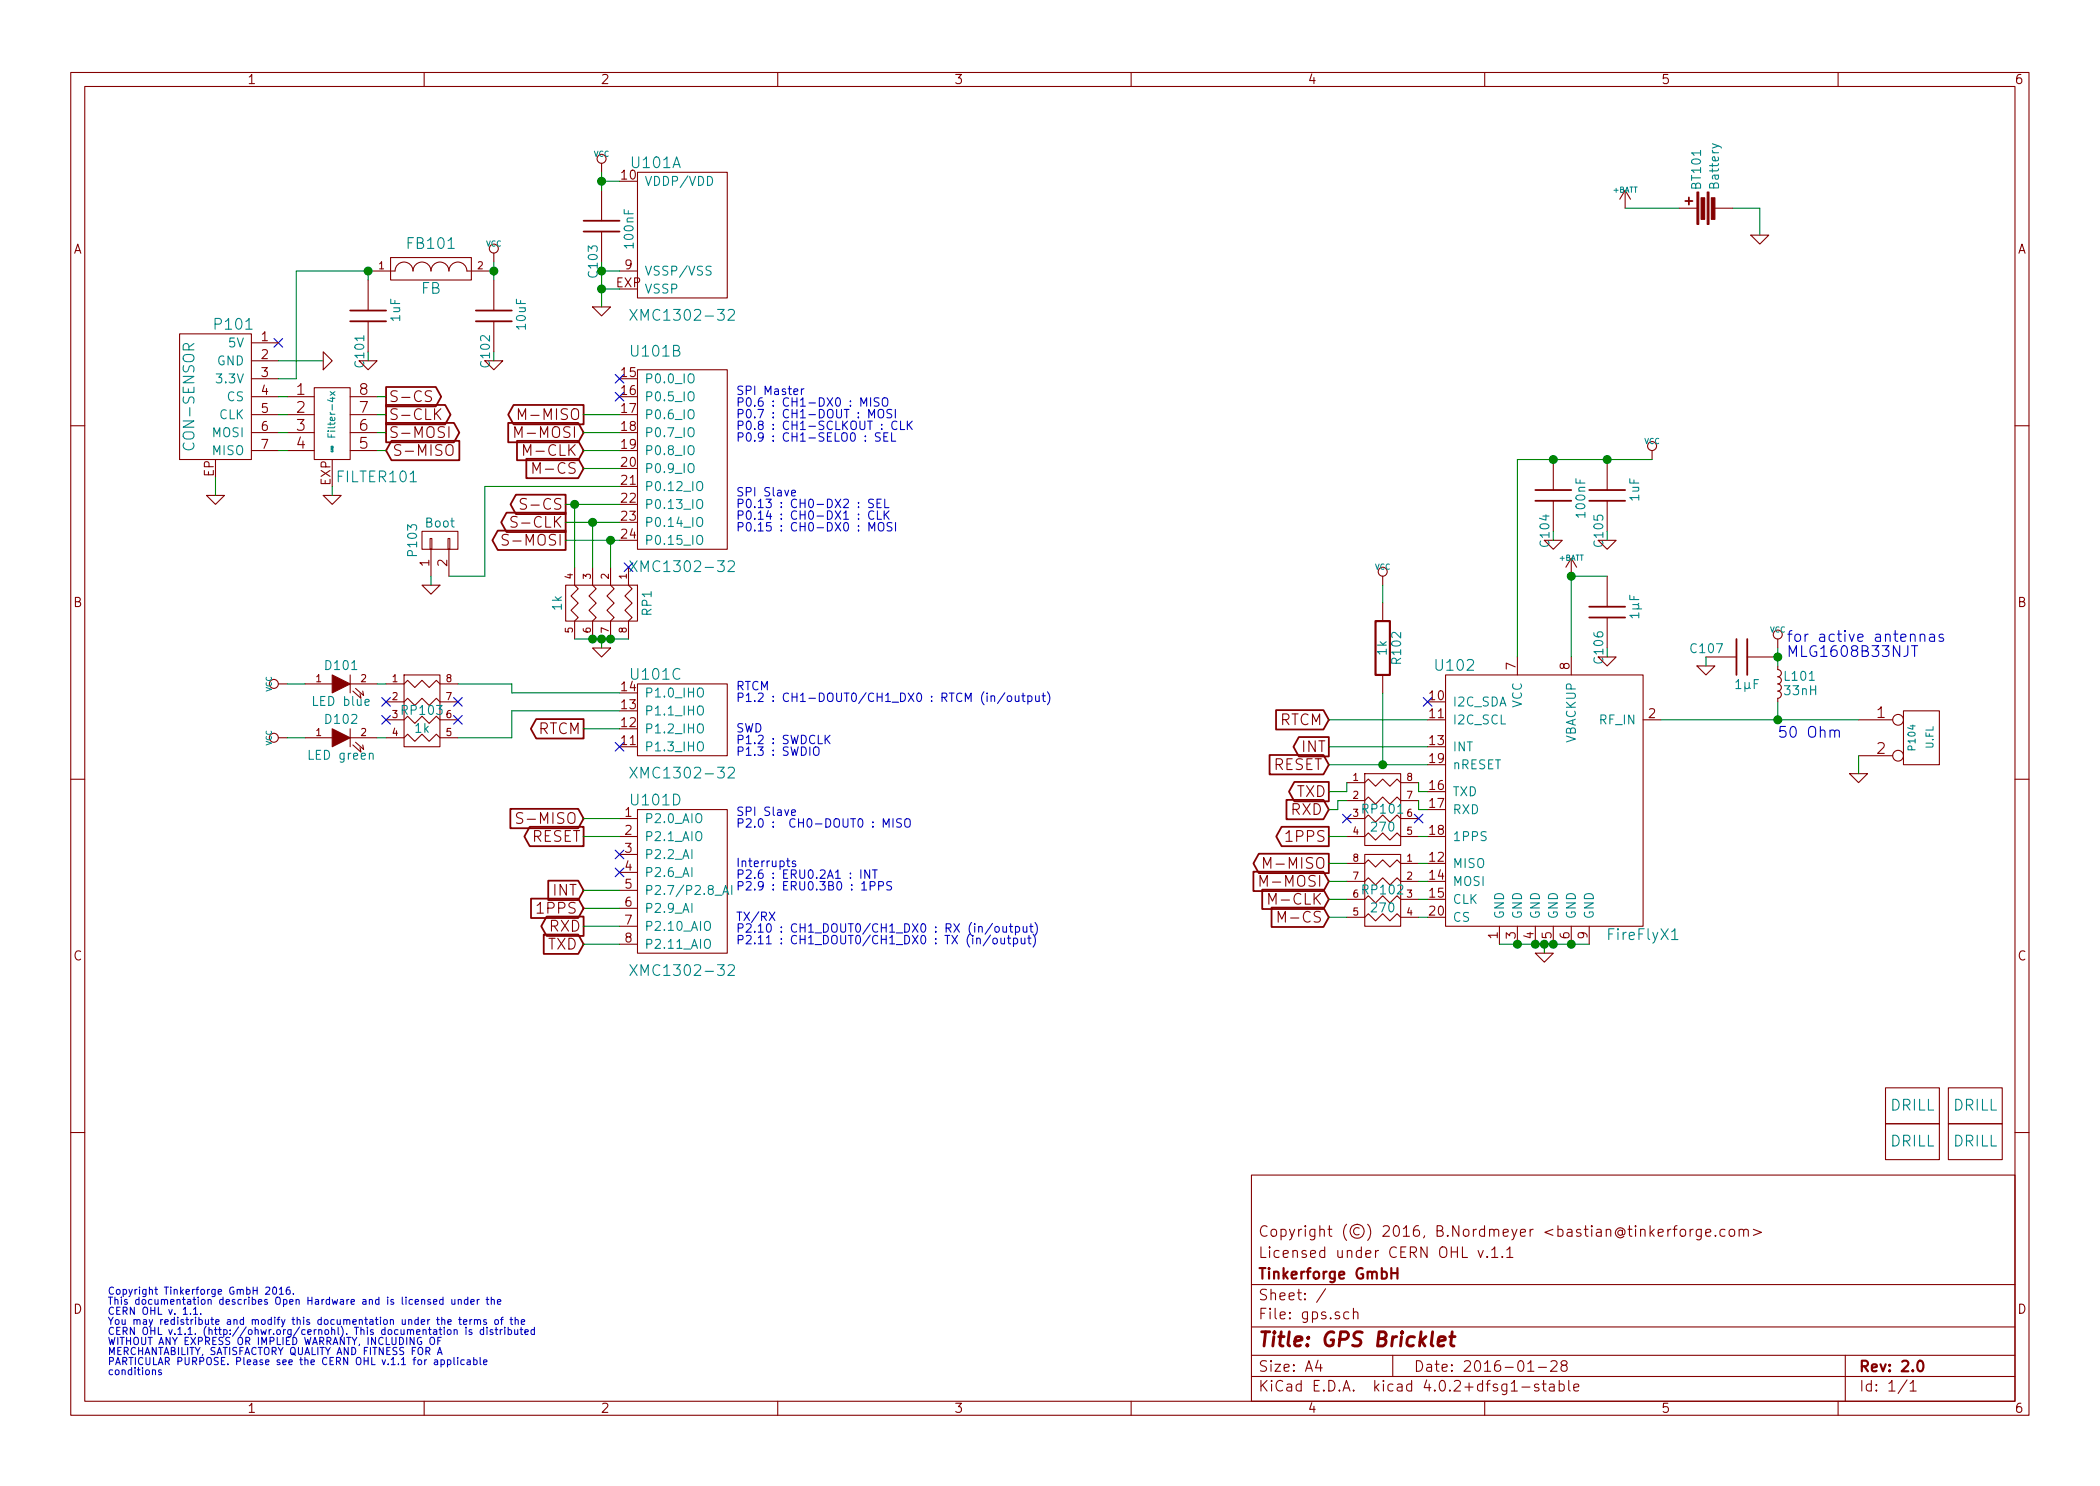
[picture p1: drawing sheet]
EESchema Schematic File Version 2
LIBS:tinkerforge
LIBS:power
LIBS:device
LIBS:transistors
LIBS:conn
LIBS:linear
LIBS:regul
LIBS:74xx
LIBS:cmos4000
LIBS:adc-dac
LIBS:memory
LIBS:xilinx
LIBS:microcontrollers
LIBS:dsp
LIBS:microchip
LIBS:analog_switches
LIBS:motorola
LIBS:texas
LIBS:intel
LIBS:audio
LIBS:interface
LIBS:digital-audio
LIBS:philips
LIBS:display
LIBS:cypress
LIBS:siliconi
LIBS:opto
LIBS:atmel
LIBS:contrib
LIBS:valves
LIBS:gps-cache
EELAYER 25 0
EELAYER END
$Descr A4 11693 8268
encoding utf-8
Sheet 1 1
Title "GPS Bricklet"
Date "2016-01-28"
Rev "2.0"
Comp "Tinkerforge GmbH"
Comment1 "Licensed under CERN OHL v.1.1"
Comment2 "Copyright (©) 2016, B.Nordmeyer <bastian@tinkerforge.com>"
Comment3 ""
Comment4 ""
$EndDescr
$Comp
L GND #PWR01
U 1 1
P 10350 4300
F 0 "#PWR01" H 10350 4300 30  0001 C CNN
F 1 "GND" H 10350 4230 30  0001 C CNN
F 2 "" H 10350 4300 60  0001 C CNN
F 3 "" H 10350 4300 60  0001 C CNN
	1    10350 4300
	1    0    0    -1  
$EndComp
$Comp
L CONN_2 P104
U 1 1
P 10700 4100
F 0 "P104" V 10650 4100 40  0000 C CNN
F 1 "U.FL" V 10750 4100 40  0000 C CNN
F 2 "kicad-libraries:U.FL-CON" H 10700 4100 60  0001 C CNN
F 3 "" H 10700 4100 60  0001 C CNN
	1    10700 4100
	1    0    0    -1  
$EndComp
$Comp
L GND #PWR02
U 1 1
P 9800 1300
F 0 "#PWR02" H 9800 1300 30  0001 C CNN
F 1 "GND" H 9800 1230 30  0001 C CNN
F 2 "" H 9800 1300 60  0001 C CNN
F 3 "" H 9800 1300 60  0001 C CNN
	1    9800 1300
	1    0    0    -1  
$EndComp
$Comp
L +BATT #PWR03
U 1 1
P 9050 1150
F 0 "#PWR03" H 9050 1100 20  0001 C CNN
F 1 "+BATT" H 9050 1250 30  0000 C CNN
F 2 "" H 9050 1150 60  0001 C CNN
F 3 "" H 9050 1150 60  0001 C CNN
	1    9050 1150
	1    0    0    -1  
$EndComp
$Comp
L C C104
U 1 1
P 8650 2750
F 0 "C104" V 8700 2850 50  0000 L CNN
F 1 "100nF" V 8500 2650 50  0000 L CNN
F 2 "kicad-libraries:C0603E" H 8650 2750 60  0001 C CNN
F 3 "" H 8650 2750 60  0001 C CNN
	1    8650 2750
	-1   0    0    1   
$EndComp
$Comp
L VCC #PWR04
U 1 1
P 9200 2550
F 0 "#PWR04" H 9200 2650 30  0001 C CNN
F 1 "VCC" H 9200 2650 30  0000 C CNN
F 2 "" H 9200 2550 60  0001 C CNN
F 3 "" H 9200 2550 60  0001 C CNN
	1    9200 2550
	1    0    0    -1  
$EndComp
Text Notes 600  7650 0    40   ~ 0
Copyright Tinkerforge GmbH 2016.\nThis documentation describes Open Hardware and is licensed under the\nCERN OHL v. 1.1.\nYou may redistribute and modify this documentation under the terms of the\nCERN OHL v.1.1. (http://ohwr.org/cernohl). This documentation is distributed\nWITHOUT ANY EXPRESS OR IMPLIED WARRANTY, INCLUDING OF\nMERCHANTABILITY, SATISFACTORY QUALITY AND FITNESS FOR A\nPARTICULAR PURPOSE. Please see the CERN OHL v.1.1 for applicable\nconditions\n
NoConn ~ 1550 1900
$Comp
L DRILL U103
U 1 1
P 10650 6150
F 0 "U103" H 10700 6200 60  0001 C CNN
F 1 "DRILL" H 10650 6150 60  0000 C CNN
F 2 "kicad-libraries:DRILL_NP" H 10650 6150 60  0001 C CNN
F 3 "" H 10650 6150 60  0001 C CNN
	1    10650 6150
	1    0    0    -1  
$EndComp
$Comp
L DRILL U104
U 1 1
P 10650 6350
F 0 "U104" H 10700 6400 60  0001 C CNN
F 1 "DRILL" H 10650 6350 60  0000 C CNN
F 2 "kicad-libraries:DRILL_NP" H 10650 6350 60  0001 C CNN
F 3 "" H 10650 6350 60  0001 C CNN
	1    10650 6350
	1    0    0    -1  
$EndComp
$Comp
L DRILL U106
U 1 1
P 11000 6350
F 0 "U106" H 11050 6400 60  0001 C CNN
F 1 "DRILL" H 11000 6350 60  0000 C CNN
F 2 "kicad-libraries:DRILL_NP" H 11000 6350 60  0001 C CNN
F 3 "" H 11000 6350 60  0001 C CNN
	1    11000 6350
	1    0    0    -1  
$EndComp
$Comp
L DRILL U105
U 1 1
P 11000 6150
F 0 "U105" H 11050 6200 60  0001 C CNN
F 1 "DRILL" H 11000 6150 60  0000 C CNN
F 2 "kicad-libraries:DRILL_NP" H 11000 6150 60  0001 C CNN
F 3 "" H 11000 6150 60  0001 C CNN
	1    11000 6150
	1    0    0    -1  
$EndComp
$Comp
L GND #PWR05
U 1 1
P 1800 2000
F 0 "#PWR05" H 1800 2000 30  0001 C CNN
F 1 "GND" H 1800 1930 30  0001 C CNN
F 2 "" H 1800 2000 60  0001 C CNN
F 3 "" H 1800 2000 60  0001 C CNN
	1    1800 2000
	0    -1   -1   0   
$EndComp
$Comp
L CON-SENSOR2 P101
U 1 1
P 1200 2200
F 0 "P101" H 1100 2600 60  0000 C CNN
F 1 "CON-SENSOR" V 1350 2200 60  0000 C CNN
F 2 "kicad-libraries:CON-SENSOR2" H 1200 2200 60  0001 C CNN
F 3 "" H 1200 2200 60  0001 C CNN
	1    1200 2200
	-1   0    0    -1  
$EndComp
$Comp
L FireFlyX1 U102
U 1 1
P 8600 4450
F 0 "U102" H 8100 5200 60  0000 C CNN
F 1 "FireFlyX1" H 9150 3700 60  0000 C CNN
F 2 "kicad-libraries:FireFlyX1" H 8600 4900 60  0001 C CNN
F 3 "" H 8600 4900 60  0000 C CNN
	1    8600 4450
	1    0    0    -1  
$EndComp
$Comp
L GND #PWR06
U 1 1
P 8600 5300
F 0 "#PWR06" H 8600 5300 30  0001 C CNN
F 1 "GND" H 8600 5230 30  0001 C CNN
F 2 "" H 8600 5300 60  0001 C CNN
F 3 "" H 8600 5300 60  0001 C CNN
	1    8600 5300
	1    0    0    -1  
$EndComp
$Comp
L +BATT #PWR07
U 1 1
P 8750 3200
F 0 "#PWR07" H 8750 3150 20  0001 C CNN
F 1 "+BATT" H 8750 3300 30  0000 C CNN
F 2 "" H 8750 3200 60  0001 C CNN
F 3 "" H 8750 3200 60  0001 C CNN
	1    8750 3200
	1    0    0    -1  
$EndComp
$Comp
L C C106
U 1 1
P 8950 3400
F 0 "C106" V 9000 3500 50  0000 L CNN
F 1 "1µF" V 8800 3300 50  0000 L CNN
F 2 "kicad-libraries:C0603E" H 8950 3400 60  0001 C CNN
F 3 "" H 8950 3400 60  0001 C CNN
	1    8950 3400
	-1   0    0    1   
$EndComp
$Comp
L GND #PWR08
U 1 1
P 8950 3650
F 0 "#PWR08" H 8950 3650 30  0001 C CNN
F 1 "GND" H 8950 3580 30  0001 C CNN
F 2 "" H 8950 3650 60  0001 C CNN
F 3 "" H 8950 3650 60  0001 C CNN
	1    8950 3650
	1    0    0    -1  
$EndComp
$Comp
L GND #PWR09
U 1 1
P 8650 3000
F 0 "#PWR09" H 8650 3000 30  0001 C CNN
F 1 "GND" H 8650 2930 30  0001 C CNN
F 2 "" H 8650 3000 60  0001 C CNN
F 3 "" H 8650 3000 60  0001 C CNN
	1    8650 3000
	1    0    0    -1  
$EndComp
$Comp
L C C105
U 1 1
P 8950 2750
F 0 "C105" V 9000 2850 50  0000 L CNN
F 1 "1uF" V 8800 2650 50  0000 L CNN
F 2 "kicad-libraries:C0603E" H 8950 2750 60  0001 C CNN
F 3 "" H 8950 2750 60  0001 C CNN
	1    8950 2750
	-1   0    0    1   
$EndComp
$Comp
L GND #PWR010
U 1 1
P 8950 3000
F 0 "#PWR010" H 8950 3000 30  0001 C CNN
F 1 "GND" H 8950 2930 30  0001 C CNN
F 2 "" H 8950 3000 60  0001 C CNN
F 3 "" H 8950 3000 60  0001 C CNN
	1    8950 3000
	1    0    0    -1  
$EndComp
$Comp
L FILTER FB101
U 1 1
P 2400 1500
F 0 "FB101" H 2400 1650 60  0000 C CNN
F 1 "FB" H 2400 1400 60  0000 C CNN
F 2 "kicad-libraries:C0603E" H 2400 1500 60  0001 C CNN
F 3 "" H 2400 1500 60  0001 C CNN
	1    2400 1500
	1    0    0    -1  
$EndComp
$Comp
L L_Small L101
U 1 1
P 9900 3800
F 0 "L101" H 9930 3840 50  0000 L CNN
F 1 "33nH" H 9930 3760 50  0000 L CNN
F 2 "kicad-libraries:C0603E" H 9900 3800 50  0001 C CNN
F 3 "" H 9900 3800 50  0000 C CNN
	1    9900 3800
	1    0    0    -1  
$EndComp
Text Notes 9950 3650 0    60   ~ 0
for active antennas\nMLG1608B33NJT
$Comp
L C C107
U 1 1
P 9700 3650
F 0 "C107" V 9750 3750 50  0000 L CNN
F 1 "1µF" V 9550 3550 50  0000 L CNN
F 2 "kicad-libraries:C0603E" H 9700 3650 60  0001 C CNN
F 3 "" H 9700 3650 60  0001 C CNN
	1    9700 3650
	0    -1   -1   0   
$EndComp
$Comp
L GND #PWR011
U 1 1
P 9500 3700
F 0 "#PWR011" H 9500 3700 30  0001 C CNN
F 1 "GND" H 9500 3630 30  0001 C CNN
F 2 "" H 9500 3700 60  0001 C CNN
F 3 "" H 9500 3700 60  0001 C CNN
	1    9500 3700
	1    0    0    -1  
$EndComp
$Comp
L VCC #PWR012
U 1 1
P 9900 3600
F 0 "#PWR012" H 9900 3700 30  0001 C CNN
F 1 "VCC" H 9900 3700 30  0000 C CNN
F 2 "" H 9900 3600 60  0001 C CNN
F 3 "" H 9900 3600 60  0001 C CNN
	1    9900 3600
	1    0    0    -1  
$EndComp
Text Notes 9900 4100 0    60   ~ 0
50 Ohm
$Comp
L Battery BT101
U 1 1
P 9500 1150
F 0 "BT101" H 9600 1200 50  0000 L CNN
F 1 "Battery" H 9600 1100 50  0000 L CNN
F 2 "kicad-libraries:BATTERY_HOLDER_BK870" V 9500 1190 50  0001 C CNN
F 3 "" V 9500 1190 50  0000 C CNN
	1    9500 1150
	0    -1   -1   0   
$EndComp
$Comp
L XMC1XXX24 U101
U 1 1
P 3800 1300
F 0 "U101" H 3650 1700 60  0000 C CNN
F 1 "XMC1302-32" H 3800 850 60  0000 C CNN
F 2 "kicad-libraries:QFN24-4x4mm-0.5mm" H 3950 2050 60  0001 C CNN
F 3 "" H 3950 2050 60  0000 C CNN
	1    3800 1300
	1    0    0    -1  
$EndComp
$Comp
L XMC1XXX24 U101
U 2 1
P 3800 2550
F 0 "U101" H 3650 3150 60  0000 C CNN
F 1 "XMC1302-32" H 3800 1950 60  0000 C CNN
F 2 "kicad-libraries:QFN24-4x4mm-0.5mm" H 3950 3300 60  0001 C CNN
F 3 "" H 3950 3300 60  0000 C CNN
	2    3800 2550
	1    0    0    -1  
$EndComp
$Comp
L XMC1XXX24 U101
U 4 1
P 3800 4900
F 0 "U101" H 3650 5350 60  0000 C CNN
F 1 "XMC1302-32" H 3800 4400 60  0000 C CNN
F 2 "kicad-libraries:QFN24-4x4mm-0.5mm" H 3950 5650 60  0001 C CNN
F 3 "" H 3950 5650 60  0000 C CNN
	4    3800 4900
	1    0    0    -1  
$EndComp
$Comp
L XMC1XXX24 U101
U 3 1
P 3800 4000
F 0 "U101" H 3650 4250 60  0000 C CNN
F 1 "XMC1302-32" H 3800 3700 60  0000 C CNN
F 2 "kicad-libraries:QFN24-4x4mm-0.5mm" H 3950 4750 60  0001 C CNN
F 3 "" H 3950 4750 60  0000 C CNN
	3    3800 4000
	1    0    0    -1  
$EndComp
$Comp
L Filter-4x FILTER101
U 1 1
P 1850 2550
F 0 "FILTER101" H 2100 2450 60  0000 C CNN
F 1 "Filter-4x" V 1850 2800 39  0000 C CNN
F 2 "kicad-libraries:DFN8-17x135" H 1850 2550 60  0001 C CNN
F 3 "" H 1850 2550 60  0000 C CNN
	1    1850 2550
	1    0    0    -1  
$EndComp
$Comp
L GND #PWR013
U 1 1
P 1200 2750
F 0 "#PWR013" H 1200 2750 30  0001 C CNN
F 1 "GND" H 1200 2680 30  0001 C CNN
F 2 "" H 1200 2750 60  0001 C CNN
F 3 "" H 1200 2750 60  0001 C CNN
	1    1200 2750
	1    0    0    -1  
$EndComp
$Comp
L GND #PWR014
U 1 1
P 3350 1700
F 0 "#PWR014" H 3350 1700 30  0001 C CNN
F 1 "GND" H 3350 1630 30  0001 C CNN
F 2 "" H 3350 1700 60  0001 C CNN
F 3 "" H 3350 1700 60  0001 C CNN
	1    3350 1700
	1    0    0    -1  
$EndComp
$Comp
L C C101
U 1 1
P 2050 1750
F 0 "C101" V 2100 1850 50  0000 L CNN
F 1 "1uF" V 1900 1650 50  0000 L CNN
F 2 "kicad-libraries:C0603E" H 2050 1750 60  0001 C CNN
F 3 "" H 2050 1750 60  0001 C CNN
	1    2050 1750
	-1   0    0    1   
$EndComp
$Comp
L C C102
U 1 1
P 2750 1750
F 0 "C102" V 2800 1850 50  0000 L CNN
F 1 "10uF" V 2600 1650 50  0000 L CNN
F 2 "kicad-libraries:C0603E" H 2750 1750 60  0001 C CNN
F 3 "" H 2750 1750 60  0001 C CNN
	1    2750 1750
	-1   0    0    1   
$EndComp
$Comp
L GND #PWR015
U 1 1
P 2750 2000
F 0 "#PWR015" H 2750 2000 30  0001 C CNN
F 1 "GND" H 2750 1930 30  0001 C CNN
F 2 "" H 2750 2000 60  0001 C CNN
F 3 "" H 2750 2000 60  0001 C CNN
	1    2750 2000
	1    0    0    -1  
$EndComp
$Comp
L GND #PWR016
U 1 1
P 2050 2000
F 0 "#PWR016" H 2050 2000 30  0001 C CNN
F 1 "GND" H 2050 1930 30  0001 C CNN
F 2 "" H 2050 2000 60  0001 C CNN
F 3 "" H 2050 2000 60  0001 C CNN
	1    2050 2000
	1    0    0    -1  
$EndComp
$Comp
L VCC #PWR017
U 1 1
P 2750 1450
F 0 "#PWR017" H 2750 1550 30  0001 C CNN
F 1 "VCC" H 2750 1550 30  0000 C CNN
F 2 "" H 2750 1450 60  0001 C CNN
F 3 "" H 2750 1450 60  0001 C CNN
	1    2750 1450
	1    0    0    -1  
$EndComp
$Comp
L C C103
U 1 1
P 3350 1250
F 0 "C103" V 3400 1350 50  0000 L CNN
F 1 "100nF" V 3200 1150 50  0000 L CNN
F 2 "kicad-libraries:C0603E" H 3350 1250 60  0001 C CNN
F 3 "" H 3350 1250 60  0001 C CNN
	1    3350 1250
	-1   0    0    1   
$EndComp
$Comp
L VCC #PWR018
U 1 1
P 3350 950
F 0 "#PWR018" H 3350 1050 30  0001 C CNN
F 1 "VCC" H 3350 1050 30  0000 C CNN
F 2 "" H 3350 950 60  0001 C CNN
F 3 "" H 3350 950 60  0001 C CNN
	1    3350 950 
	1    0    0    -1  
$EndComp
$Comp
L GND #PWR019
U 1 1
P 1850 2750
F 0 "#PWR019" H 1850 2750 30  0001 C CNN
F 1 "GND" H 1850 2680 30  0001 C CNN
F 2 "" H 1850 2750 60  0001 C CNN
F 3 "" H 1850 2750 60  0001 C CNN
	1    1850 2750
	1    0    0    -1  
$EndComp
Text GLabel 7400 4800 0    60   Output ~ 0
M-MISO
Text GLabel 7400 4900 0    60   Input ~ 0
M-MOSI
Text GLabel 7400 5000 0    60   Input ~ 0
M-CLK
Text GLabel 7400 5100 0    60   Input ~ 0
M-CS
Text GLabel 7400 4250 0    60   Input ~ 0
RESET
Text GLabel 7400 4150 0    60   Output ~ 0
INT
Text GLabel 7400 4400 0    60   Output ~ 0
TXD
Text GLabel 7400 4500 0    60   Input ~ 0
RXD
Text GLabel 7400 4650 0    60   Output ~ 0
1PPS
NoConn ~ 7950 3900
$Comp
L R_PACK4 RP102
U 1 1
P 7700 5150
F 0 "RP102" H 7700 5350 50  0000 C CNN
F 1 "270" H 7700 5250 50  0000 C CNN
F 2 "kicad-libraries:0603X4" H 7700 5150 50  0001 C CNN
F 3 "" H 7700 5150 50  0000 C CNN
	1    7700 5150
	-1   0    0    -1  
$EndComp
$Comp
L R_PACK4 RP101
U 1 1
P 7700 4700
F 0 "RP101" H 7700 4900 50  0000 C CNN
F 1 "270" H 7700 4800 50  0000 C CNN
F 2 "kicad-libraries:0603X4" H 7700 4700 50  0001 C CNN
F 3 "" H 7700 4700 50  0000 C CNN
	1    7700 4700
	1    0    0    -1  
$EndComp
NoConn ~ 7500 4550
NoConn ~ 7900 4550
Text GLabel 7400 4000 0    60   Input ~ 0
RTCM
$Comp
L R R102
U 1 1
P 7700 3600
F 0 "R102" V 7780 3600 50  0000 C CNN
F 1 "1k" V 7700 3600 50  0000 C CNN
F 2 "kicad-libraries:R0603E" H 7700 3600 60  0001 C CNN
F 3 "" H 7700 3600 60  0000 C CNN
	1    7700 3600
	1    0    0    -1  
$EndComp
$Comp
L VCC #PWR020
U 1 1
P 7700 3250
F 0 "#PWR020" H 7700 3350 30  0001 C CNN
F 1 "VCC" H 7700 3350 30  0000 C CNN
F 2 "" H 7700 3250 60  0001 C CNN
F 3 "" H 7700 3250 60  0001 C CNN
	1    7700 3250
	1    0    0    -1  
$EndComp
Text GLabel 3250 4550 0    60   Input ~ 0
S-MISO
Text GLabel 3150 3000 0    60   Output ~ 0
S-MOSI
Text GLabel 3150 2900 0    60   Output ~ 0
S-CLK
Text GLabel 3150 2800 0    60   Output ~ 0
S-CS
Text GLabel 3250 4650 0    60   Output ~ 0
RESET
Text GLabel 3250 4950 0    60   Input ~ 0
INT
Text GLabel 3250 5250 0    60   Input ~ 0
TXD
Text GLabel 3250 5150 0    60   Output ~ 0
RXD
Text GLabel 3250 4050 0    60   Output ~ 0
RTCM
Text Notes 4100 2450 0    47   ~ 0
SPI Master\nP0.6 : CH1-DX0 : MISO\nP0.7 : CH1-DOUT : MOSI\nP0.8 : CH1-SCLKOUT : CLK\nP0.9 : CH1-SELO0 : SEL\n
Text Notes 4100 4950 0    47   ~ 0
Interrupts\nP2.6 : ERU0.2A1 : INT\nP2.9 : ERU0.3B0 : 1PPS\n
Text Notes 4100 2950 0    47   ~ 0
SPI Slave\nP0.13 : CH0-DX2 : SEL\nP0.14 : CH0-DX1 : CLK\nP0.15 : CH0-DX0 : MOSI
Text Notes 4100 5250 0    47   ~ 0
TX/RX\nP2.10 : CH1_DOUT0/CH1_DX0 : RX (in/output)\nP2.11 : CH1_DOUT0/CH1_DX0 : TX (in/output)
Text Notes 4100 3900 0    47   ~ 0
RTCM\nP1.2 : CH1-DOUT0/CH1_DX0 : RTCM (in/output)
Text Notes 4100 4600 0    47   ~ 0
SPI Slave\nP2.0 :  CH0-DOUT0 : MISO\n
NoConn ~ 3450 2100
Text Notes 4100 4200 0    47   ~ 0
SWD\nP1.2 : SWDCLK\nP1.3 : SWDIO\n
$Comp
L LED D101
U 1 1
P 1900 3800
F 0 "D101" H 1900 3900 50  0000 C CNN
F 1 "LED blue" H 1900 3700 50  0000 C CNN
F 2 "kicad-libraries:D0603E" H 1900 3800 50  0001 C CNN
F 3 "" H 1900 3800 50  0000 C CNN
	1    1900 3800
	1    0    0    -1  
$EndComp
$Comp
L VCC #PWR021
U 1 1
P 1600 3800
F 0 "#PWR021" H 1600 3900 30  0001 C CNN
F 1 "VCC" H 1600 3900 30  0000 C CNN
F 2 "" H 1600 3800 60  0001 C CNN
F 3 "" H 1600 3800 60  0001 C CNN
	1    1600 3800
	0    -1   -1   0   
$EndComp
$Comp
L CONN_01X02 P103
U 1 1
P 2450 3000
F 0 "P103" H 2450 3150 50  0000 C CNN
F 1 "Boot" V 2550 3000 50  0000 C CNN
F 2 "kicad-libraries:SolderJumper" H 2450 2900 50  0001 C CNN
F 3 "" H 2450 2900 50  0000 C CNN
	1    2450 3000
	0    -1   -1   0   
$EndComp
$Comp
L GND #PWR022
U 1 1
P 2400 3250
F 0 "#PWR022" H 2400 3250 30  0001 C CNN
F 1 "GND" H 2400 3180 30  0001 C CNN
F 2 "" H 2400 3250 60  0001 C CNN
F 3 "" H 2400 3250 60  0001 C CNN
	1    2400 3250
	-1   0    0    -1  
$EndComp
Text GLabel 2150 2500 2    60   Input ~ 0
S-MISO
Text GLabel 2150 2400 2    60   Output ~ 0
S-MOSI
Text GLabel 2150 2300 2    60   Output ~ 0
S-CLK
Text GLabel 2150 2200 2    60   Output ~ 0
S-CS
Text GLabel 3250 2300 0    60   Output ~ 0
M-MISO
Text GLabel 3250 2400 0    60   Input ~ 0
M-MOSI
Text GLabel 3250 2500 0    60   Input ~ 0
M-CLK
Text GLabel 3250 2600 0    60   Input ~ 0
M-CS
NoConn ~ 3450 4150
NoConn ~ 3450 2200
$Comp
L LED D102
U 1 1
P 1900 4100
F 0 "D102" H 1900 4200 50  0000 C CNN
F 1 "LED green" H 1900 4000 50  0000 C CNN
F 2 "kicad-libraries:D0603E" H 1900 4100 50  0001 C CNN
F 3 "" H 1900 4100 50  0000 C CNN
	1    1900 4100
	1    0    0    -1  
$EndComp
$Comp
L VCC #PWR023
U 1 1
P 1600 4100
F 0 "#PWR023" H 1600 4200 30  0001 C CNN
F 1 "VCC" H 1600 4200 30  0000 C CNN
F 2 "" H 1600 4100 60  0001 C CNN
F 3 "" H 1600 4100 60  0001 C CNN
	1    1600 4100
	0    -1   -1   0   
$EndComp
$Comp
L R_PACK4 RP103
U 1 1
P 2350 4150
F 0 "RP103" H 2350 4350 50  0000 C CNN
F 1 "1k" H 2350 4250 50  0000 C CNN
F 2 "kicad-libraries:0603X4" H 2350 4150 50  0001 C CNN
F 3 "" H 2350 4150 50  0000 C CNN
	1    2350 4150
	1    0    0    -1  
$EndComp
Wire Wire Line
	9050 1150 9350 1150
Wire Wire Line
	1550 2000 1800 2000
Wire Wire Line
	9800 1300 9800 1150
Wire Wire Line
	9250 4000 10350 4000
Wire Wire Line
	10350 4300 10350 4200
Wire Wire Line
	8350 5250 8850 5250
Wire Wire Line
	8600 5250 8600 5300
Connection ~ 8600 5250
Connection ~ 8650 5250
Connection ~ 8750 5250
Connection ~ 8450 5250
Connection ~ 8550 5250
Wire Wire Line
	8750 3200 8750 3650
Wire Wire Line
	8750 3200 8950 3200
Connection ~ 8750 3200
Wire Wire Line
	8450 2550 8450 3650
Wire Wire Line
	8450 2550 9200 2550
Connection ~ 8950 2550
Connection ~ 8650 2550
Wire Wire Line
	9900 3900 9900 4000
Connection ~ 9900 4000
Wire Wire Line
	9900 3600 9900 3700
Connection ~ 9900 3650
Wire Wire Line
	9800 1150 9650 1150
Wire Wire Line
	9500 3700 9500 3650
Wire Wire Line
	8950 3000 8950 2950
Wire Wire Line
	8650 3000 8650 2950
Wire Wire Line
	8950 3650 8950 3600
Wire Wire Line
	3350 1450 3350 1700
Wire Wire Line
	3350 1500 3450 1500
Wire Wire Line
	3450 1600 3350 1600
Connection ~ 3350 1600
Connection ~ 2750 1500
Wire Wire Line
	2050 1500 1650 1500
Wire Wire Line
	1650 1500 1650 2100
Wire Wire Line
	2050 1550 2050 1500
Wire Wire Line
	2050 2000 2050 1950
Wire Wire Line
	2750 2000 2750 1950
Wire Wire Line
	2750 1450 2750 1550
Connection ~ 2050 1500
Wire Wire Line
	3450 1000 3350 1000
Wire Wire Line
	3350 950  3350 1050
Connection ~ 3350 1500
Connection ~ 3350 1000
Wire Wire Line
	1850 2750 1850 2700
Wire Wire Line
	1200 2750 1200 2650
Wire Wire Line
	7900 4800 7950 4800
Wire Wire Line
	7950 4900 7900 4900
Wire Wire Line
	7900 5000 7950 5000
Wire Wire Line
	7950 5100 7900 5100
Wire Wire Line
	7400 5100 7500 5100
Wire Wire Line
	7500 5000 7400 5000
Wire Wire Line
	7400 4900 7500 4900
Wire Wire Line
	7500 4800 7400 4800
Wire Wire Line
	7900 4650 7950 4650
Wire Wire Line
	7400 4650 7500 4650
Wire Wire Line
	7400 4500 7450 4500
Wire Wire Line
	7450 4500 7450 4450
Wire Wire Line
	7450 4450 7500 4450
Wire Wire Line
	7900 4450 7900 4500
Wire Wire Line
	7900 4500 7950 4500
Wire Wire Line
	7950 4400 7900 4400
Wire Wire Line
	7900 4400 7900 4350
Wire Wire Line
	7500 4350 7500 4400
Wire Wire Line
	7500 4400 7400 4400
Wire Wire Line
	7400 4000 7950 4000
Wire Wire Line
	7700 3350 7700 3250
Wire Wire Line
	7400 4250 7950 4250
Wire Wire Line
	7700 3850 7700 4250
Connection ~ 7700 4250
Wire Wire Line
	7400 4150 7950 4150
Wire Wire Line
	1600 3800 1700 3800
Wire Wire Line
	2400 3250 2400 3200
Wire Wire Line
	2100 3800 2150 3800
Wire Wire Line
	1550 2500 1600 2500
Wire Wire Line
	1550 2400 1600 2400
Wire Wire Line
	1600 2300 1550 2300
Wire Wire Line
	1550 2200 1600 2200
Wire Wire Line
	2100 2200 2150 2200
Wire Wire Line
	2150 2300 2100 2300
Wire Wire Line
	2100 2400 2150 2400
Wire Wire Line
	2150 2500 2100 2500
Wire Wire Line
	3150 3000 3450 3000
Wire Wire Line
	3150 2900 3450 2900
Wire Wire Line
	3150 2800 3450 2800
Wire Wire Line
	3450 2600 3250 2600
Wire Wire Line
	3250 2500 3450 2500
Wire Wire Line
	3450 2400 3250 2400
Wire Wire Line
	3250 2300 3450 2300
Wire Wire Line
	3450 4550 3250 4550
Wire Wire Line
	3250 5150 3450 5150
Wire Wire Line
	3250 5250 3450 5250
Wire Wire Line
	3250 5050 3450 5050
Wire Wire Line
	3250 4050 3450 4050
Wire Wire Line
	3250 4950 3450 4950
Wire Wire Line
	3450 2700 2700 2700
Wire Wire Line
	2700 2700 2700 3200
Wire Wire Line
	2700 3200 2500 3200
Wire Wire Line
	1600 4100 1700 4100
Wire Wire Line
	2100 4100 2150 4100
NoConn ~ 2150 3900
NoConn ~ 2150 4000
NoConn ~ 2550 4000
NoConn ~ 2550 3900
Text GLabel 3250 5050 0    60   Input ~ 0
1PPS
Wire Wire Line
	3250 4650 3450 4650
NoConn ~ 3450 4850
NoConn ~ 3450 4750
Wire Wire Line
	3450 3950 2850 3950
Wire Wire Line
	2850 3950 2850 4100
Wire Wire Line
	2850 4100 2550 4100
Wire Wire Line
	3450 3850 2850 3850
Wire Wire Line
	2850 3850 2850 3800
Wire Wire Line
	2850 3800 2550 3800
Wire Wire Line
	1650 2100 1550 2100
$Comp
L R_PACK4 RP1
U 1 1
P 3150 3350
F 0 "RP1" H 3150 3800 50  0000 C CNN
F 1 "1k" H 3150 3300 50  0000 C CNN
F 2 "0603X4" H 3150 3350 50  0001 C CNN
F 3 "" H 3150 3350 50  0000 C CNN
	1    3150 3350
	0    1    1    0   
$EndComp
$Comp
L GND #PWR024
U 1 1
P 3350 3600
F 0 "#PWR024" H 3350 3600 30  0001 C CNN
F 1 "GND" H 3350 3530 30  0001 C CNN
F 2 "" H 3350 3600 60  0001 C CNN
F 3 "" H 3350 3600 60  0001 C CNN
	1    3350 3600
	-1   0    0    -1  
$EndComp
Wire Wire Line
	3200 3550 3500 3550
Wire Wire Line
	3350 3550 3350 3600
Connection ~ 3350 3550
Connection ~ 3400 3550
Connection ~ 3300 3550
Connection ~ 3200 2800
Wire Wire Line
	3200 3150 3200 2800
Wire Wire Line
	3300 3150 3300 2900
Connection ~ 3300 2900
Wire Wire Line
	3400 3150 3400 3000
Connection ~ 3400 3000
NoConn ~ 3500 3150
$EndSCHEMATC
